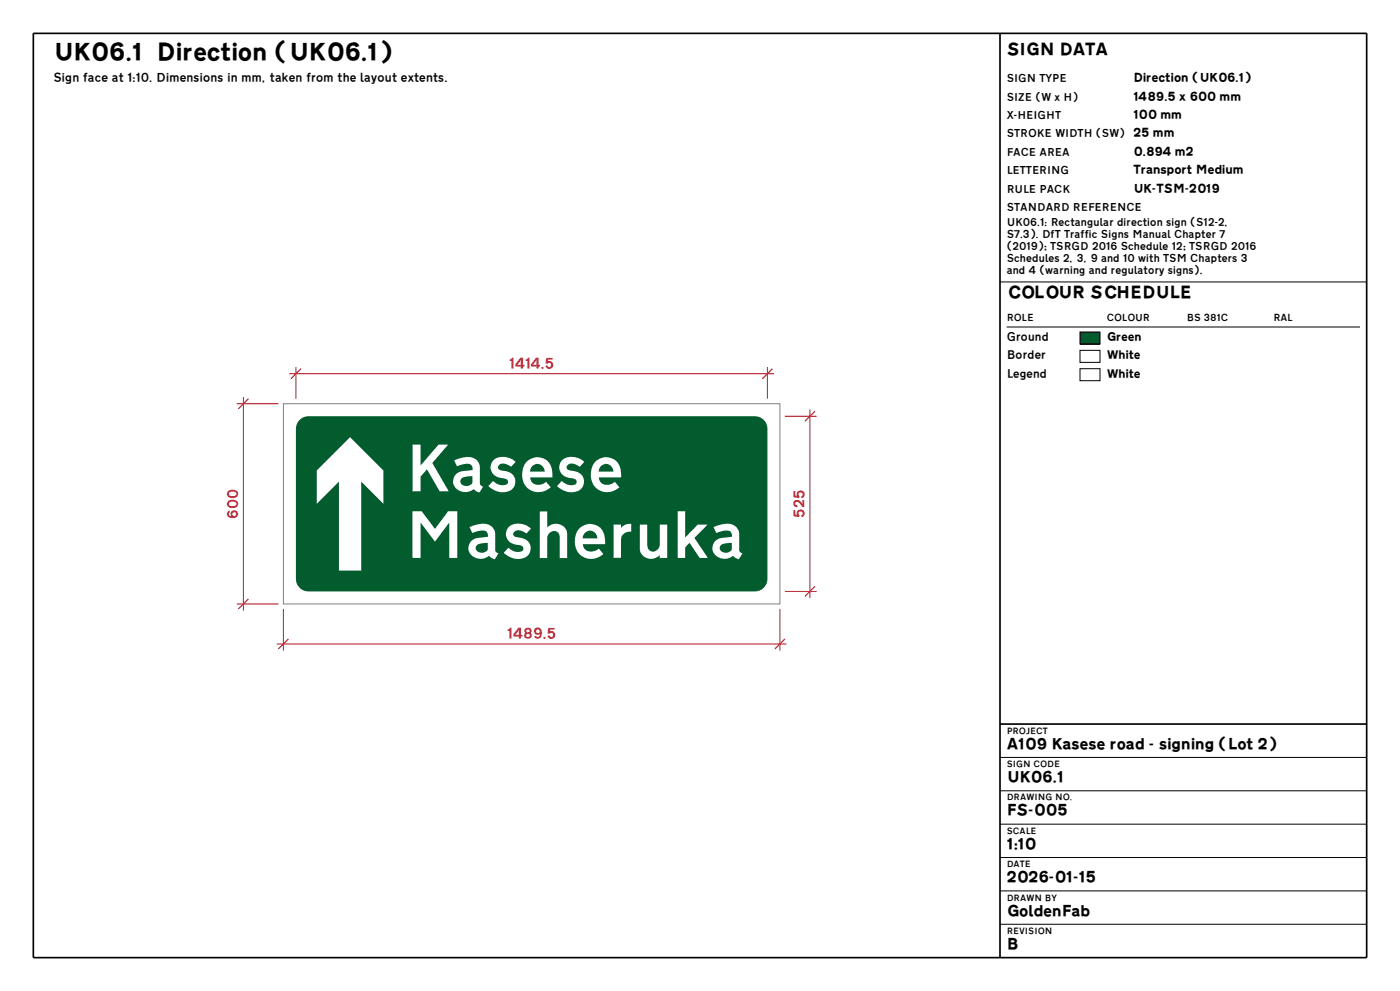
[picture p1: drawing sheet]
<svg xmlns="http://www.w3.org/2000/svg" width="420mm" height="297mm" viewBox="0 0 420 297" stroke-linecap="round" stroke-linejoin="round" font-family="sans-serif">
<path d="M89.9 125.8l1.2-.8 1.4-.2h134a3.7 3.7 0 0 1 3.7 3.7v45a3.7 3.7 0 0 1-3.7 3.8h-134a3.7 3.7 0 0 1-3.7-3.8v-45l.3-1.4z" fill-rule="evenodd" fill="#025c2e"/>
<g fill="#fff">
<path d="M95 141l10-10 10 10v10l-6.6-6.7v26.7h-6.7v-26.7l-6.7 6.7z" fill-rule="evenodd"/>
<path d="M123.8 133.3h2.4v6.2l5.4-6.2h2.8l-3.9 4.5a.96 .96 0 0 0-.5 1.5l4.6 8h-2.7l-3.6-6.2a.3 .3 0 0 0-.2-.4 .3 .3 0 0 0-.3 .4l-1.6 1.7v4.5h-2.4zM136.3 138l1.5-.6 2.1-.4a3.5 3.5 0 0 1 4 2.6l.1 5.5 .4 .5 .5 .3-1.1 1.7-.9-.4-.7-.6a4 4 0 0 1-6.3-2 3.6 3.6 0 0 1 4.2-3.5l1.7-.2a1.7 1.7 0 0 0-.7-1.8 1.7 1.7 0 0 0-1.9 0l-2.1 .6zM138.7 143.2a1.42 1.42 0 0 0-.4 1.7 1.42 1.42 0 0 0 1.6 .8 1.38 1.38 0 0 0 1.8-1.3v-1.7l-1.7 .1zM148.1 137.8a5.2 5.2 0 0 1 6.6 .6l-1.3 1.5-1.1-.6a1.76 1.76 0 0 0-2.9 .9l.3 .5 .7 .3a4 4 0 0 1 4.2 2.9v.1a3.3 3.3 0 0 1-3.8 3.5 6.6 6.6 0 0 1-4.3-1.8l1.4-1.6a3.1 3.1 0 0 0 4.4 .8l-.1-1.1-1-.4a3.5 3.5 0 0 1-4-4zM158.3 138.1a4.6 4.6 0 0 1 5-.5 4.6 4.6 0 0 1 2.4 4.4v1.1h-6.7a2.76 2.76 0 0 0 2 2.1 2.76 2.76 0 0 0 2.8-.8l1.4 1.6a5 5 0 0 1-5.3 1.2 5 5 0 0 1-3.2-4.4l-.1-.3a6.3 6.3 0 0 1 1.7-4.4zM159.6 139.8l-.6 1.6h4.4v-.3a2.23 2.23 0 0 0-1.5-1.9 2.23 2.23 0 0 0-2.3 .6zM168.7 137.8a5.2 5.2 0 0 1 6.6 .6l-1.3 1.5-1.1-.6a1.76 1.76 0 0 0-2.9 .9l.3 .5 .7 .3a4 4 0 0 1 4.2 2.9v.1a3.3 3.3 0 0 1-3.8 3.5 6.6 6.6 0 0 1-4.3-1.8l1.4-1.6a3.1 3.1 0 0 0 4.4 .8l-.1-1.1-1-.4a3.5 3.5 0 0 1-4-4zM178.9 138.1a4.6 4.6 0 0 1 5-.5 4.6 4.6 0 0 1 2.4 4.4v1.1h-6.7a2.76 2.76 0 0 0 2 2.1 2.76 2.76 0 0 0 2.8-.8l1.4 1.6a5 5 0 0 1-5.3 1.2 5 5 0 0 1-3.2-4.4l-.1-.3a6.3 6.3 0 0 1 1.7-4.4zM180.2 139.8l-.6 1.6h4.4v-.3a2.23 2.23 0 0 0-1.5-1.9 2.23 2.23 0 0 0-2.3 .6z" fill-rule="evenodd"/>
<path d="M123.8 153.2h2.7l4 5.3 3.9-5.3h2.8v14h-2.4v-10.6l-4.3 5.7-4.3-5.7v10.6h-2.4zM140.9 158l1.5-.6 2.1-.4a3.5 3.5 0 0 1 4 2.6l.1 5.5 .4 .5 .5 .3-1.1 1.7-.9-.4-.7-.6a4 4 0 0 1-6.3-2 3.6 3.6 0 0 1 4.2-3.5l1.7-.2a1.7 1.7 0 0 0-.7-1.8 1.7 1.7 0 0 0-1.9 0l-2.1 .6zM143.3 163.2a1.42 1.42 0 0 0-.4 1.7 1.42 1.42 0 0 0 1.6 .8 1.38 1.38 0 0 0 1.8-1.3v-1.7l-1.7 .1zM152.7 157.8a5.2 5.2 0 0 1 6.6 .6l-1.3 1.5-1.1-.6a1.76 1.76 0 0 0-2.9 .9l.3 .5 .7 .3a4 4 0 0 1 4.2 2.9v.1a3.3 3.3 0 0 1-3.8 3.5 6.6 6.6 0 0 1-4.3-1.8l1.4-1.6a3.1 3.1 0 0 0 4.4 .8l-.1-1.1-1-.4a3.5 3.5 0 0 1-4-4zM161.9 153.3h2.3v4.8a3.5 3.5 0 0 1 5.9 1.6v7.6h-2.2v-6.6l-.3-.8a1.81 1.81 0 0 0-1.9-.8 1.81 1.81 0 0 0-1.4 1.5l-.1 6.7h-2.3zM174.1 158.1a4.6 4.6 0 0 1 5-.5 4.6 4.6 0 0 1 2.4 4.4v1.1h-6.7a2.76 2.76 0 0 0 2 2.1 2.76 2.76 0 0 0 2.8-.8l1.4 1.6a5 5 0 0 1-5.3 1.2 5 5 0 0 1-3.2-4.4l-.1-.3a6.3 6.3 0 0 1 1.7-4.4zM175.4 159.8l-.6 1.6h4.4v-.3a2.23 2.23 0 0 0-1.5-1.9 2.23 2.23 0 0 0-2.3 .6zM184.1 157.2h2.2v1a3.4 3.4 0 0 1 3.1-1.2v2.3a3.1 3.1 0 0 0-3 1.5l-.1 6.4h-2.2zM192 157.2h2.2v6.5a1.79 1.79 0 0 0 1.7 1.7 1.79 1.79 0 0 0 1.9-1.5l.1-6.7h2.3v10h-2.3v-.8a3.4 3.4 0 0 1-3.6 1 3.4 3.4 0 0 1-2.3-3zM203.3 153.2h2.3v7.9l3.7-3.9h3l-4 4 4 6h-2.4l-3.1-4.5-1.2 1.3v3.2h-2.3zM214.1 158l1.5-.6 2.1-.4a3.5 3.5 0 0 1 4 2.6l.1 5.5 .4 .5 .5 .3-1.1 1.7-.9-.4-.7-.6a4 4 0 0 1-6.3-2 3.6 3.6 0 0 1 4.2-3.5l1.7-.2a1.7 1.7 0 0 0-.7-1.8 1.7 1.7 0 0 0-1.9 0l-2.1 .6zM216.5 163.2a1.42 1.42 0 0 0-.4 1.7 1.42 1.42 0 0 0 1.6 .8 1.38 1.38 0 0 0 1.8-1.3v-1.7l-1.7 .1z" fill-rule="evenodd"/>
</g>
<path d="M85 121h149v60h-149z" fill="none" stroke="#808080" stroke-width=".3"/>
<path d="M324 99.5h6v3.6h-6z" fill="#025c2e"/>
<path d="M324 99.5h6v3.6h-6z" fill="none" stroke="#000" stroke-width=".3"/>
<path d="M324 105h6v3.6h-6z" fill="#fff"/>
<path d="M324 105h6v3.6h-6z" fill="none" stroke="#000" stroke-width=".3"/>
<path d="M324 110.5h6v3.6h-6z" fill="#fff"/>
<path d="M300 84.5h110M302 98h106M324 110.5h6v3.6h-6zM300 227h110M300 237h110M300 247h110M300 257h110M300 267h110M300 277h110" fill="none" stroke="#000" stroke-width=".3"/>
<path d="M73 119v64M86.8 112h145.4M88.8 110v9.5M230.2 110v9.5M71 121h12.5M235.5 124.8h9.5M243 122.8v56.5M235.5 177.3h9.5M71 181h12.5M83 193h153M85 182.5v12.5M234 182.5v12.5" fill="none" stroke="#b01020" stroke-width=".3"/>
<path d="M74.5 119.5l-3 3M90.3 110.5l-3 3M231.7 110.5l-3 3M244.5 123.3l-3 3M74.5 179.5l-3 3M244.5 175.8l-3 3M86.5 191.5l-3 3M235.5 191.5l-3 3" fill="none" stroke="#b01020" stroke-width=".35"/>
<path d="M10 10h400v277h-400zM300 10v277M300 217h110" fill="none" stroke="#000" stroke-width=".5"/>
<text font-size="7.1" x="16" y="19">UK06.1 Direction (UK06.1)</text>
<g font-size="5">
<text x="302" y="17">SIGN DATA</text>
<text x="302" y="90">COLOUR SCHEDULE</text>
</g>
<g font-size="4.6">
<text x="302" y="225">A109 Kasese road - signing (Lot 2)</text>
<text x="302" y="235">UK06.1</text>
<text x="302" y="245">FS-005</text>
<text x="302" y="255">1:10</text>
<text x="302" y="265">2026-01-15</text>
<text x="302" y="275">GoldenFab</text>
<text x="302" y="285">B</text>
</g>
<g font-size="4.3" fill="#b01020">
<text x="152.7" y="110.8">1414.5</text>
<text x="71.8" y="155.5" transform="rotate(-90 71.8 155.5)">600</text>
<text x="241.8" y="155.1" transform="rotate(-90 241.8 155.1)">525</text>
<text x="152.2" y="191.8">1489.5</text>
</g>
<g font-size="3.6">
<text x="16" y="25">Sign face at 1:10. Dimensions in mm, taken from the layout extents.</text>
<text x="340" y="25">Direction (UK06.1)</text>
<text x="340" y="30.5">1489.5 x 600 mm</text>
<text x="340" y="36">100 mm</text>
<text x="340" y="47">0.894 m2</text>
<text x="340" y="52.5">Transport Medium</text>
<text x="340" y="58">UK-TSM-2019</text>
</g>
<g font-size="3.4">
<text x="302" y="102.5">Ground</text>
<text x="332" y="102.5">Green</text>
<text x="302" y="108">Border</text>
<text x="302" y="113.5">Legend</text>
<text x="332" y="108">White</text>
<text x="332" y="113.5">White</text>
</g>
<g font-size="3.1">
<text x="302" y="25">SIGN TYPE</text>
<text x="302" y="30.5">SIZE (W x H)</text>
<text x="302" y="36">X-HEIGHT</text>
<text x="302" y="41.5">STROKE WIDTH (SW) 25 mm</text>
<text x="302" y="47">FACE AREA</text>
<text x="302" y="52.5">LETTERING</text>
<text x="302" y="58">RULE PACK</text>
<text x="302" y="63.5">STANDARD REFERENCE</text>
<text x="302" y="68">UK06.1: Rectangular direction sign (S12-2,</text>
<text x="302" y="71.6">S7.3). DfT Traffic Signs Manual Chapter 7</text>
<text x="302" y="75.2">(2019); TSRGD 2016 Schedule 12; TSRGD 2016</text>
<text x="302" y="78.8">Schedules 2, 3, 9 and 10 with TSM Chapters 3</text>
<text x="302" y="82.4">and 4 (warning and regulatory signs).</text>
</g>
<g font-size="2.9">
<text x="302" y="96.5">ROLE</text>
<text x="332" y="96.5">COLOUR</text>
<text x="356" y="96.5">BS 381C</text>
<text x="382" y="96.5">RAL</text>
</g>
<g font-size="2.6">
<text x="302" y="220.2">PROJECT</text>
<text x="302" y="230.2">SIGN CODE</text>
<text x="302" y="240.2">DRAWING NO.</text>
<text x="302" y="250.2">SCALE</text>
<text x="302" y="260.2">DATE</text>
<text x="302" y="270.2">DRAWN BY</text>
<text x="302" y="280.2">REVISION</text>
</g>
</svg>
